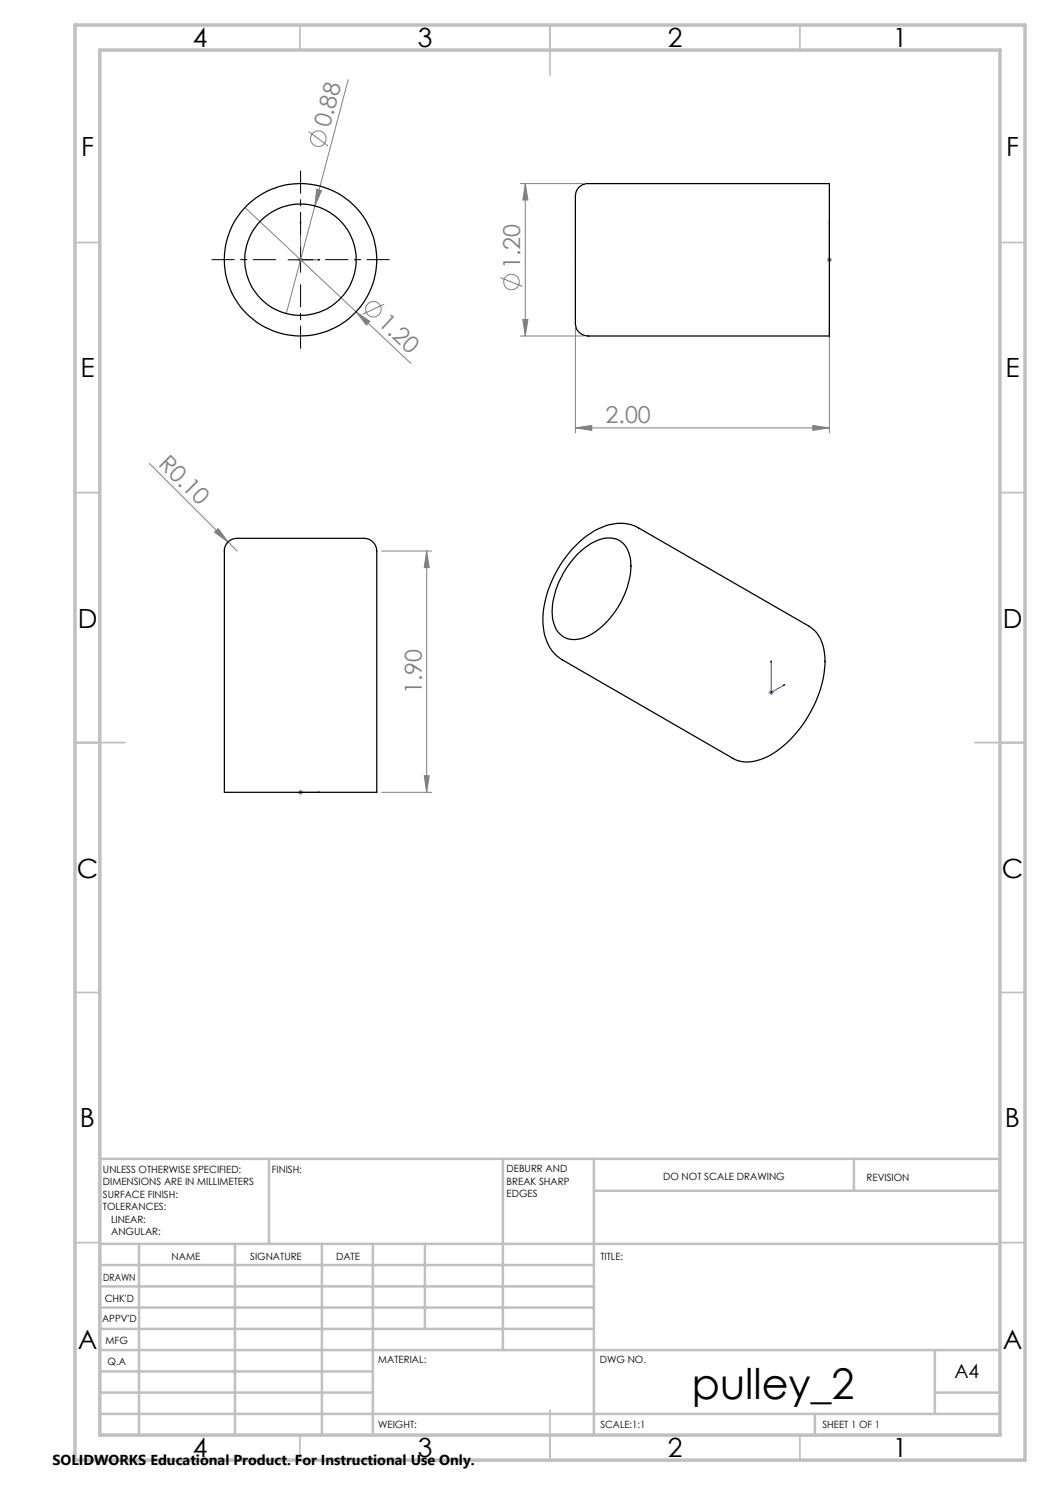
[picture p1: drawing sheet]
<svg xmlns="http://www.w3.org/2000/svg" width="210mm" height="297mm" viewBox="0 0 210 297" stroke-linecap="round" stroke-linejoin="round" font-family="sans-serif">
<g fill="none" stroke="#808080" stroke-width=".2">
<path d="M69.6 15.9l-6.6 25.3M61.7 26.3l3.9 2.9M63.3 37.8l1 .3-1.3 3.1zM104.1 36.7h12.5M105.1 36.7l.5 3.3h-1zM105.1 36.7v30.5M49 41.5l22.2 20.9M59.6 52h1M59.8 51.6l.7 .7M60.1 51.4v1.1M60.5 51.6l-.7 .7M63 41.2l-5.7 21.5"/>
<path d="M100.1 55.5l4.4 1.8M165.4 52h1M165.5 51.6l.7 .7M165.9 51.4v1.1M166.2 51.6l-.7 .7M71.2 62.4l2.8 1.9-.7 .7zM71.2 62.4l11 10.3M76.8 60.9l-4.3 2M104.1 67.2h12.5M104.6 63.9h1l-.5 3.3zM115.1 65.6v21M165.9 64.1v22.5"/>
<path d="M29.9 92.7l17.5 17.5M115.1 85.6l3.3-.5v1zM115.1 85.6h50.8M162.6 85.1l3.3 .5-3.3 .5zM42.9 106.4l.7-.7 2 2.7zM76.3 110.2h10M85.3 110.2l.5 3.3h-1zM85.3 110.2v48.3M153.7 138.5h1M153.9 138.1l.7 .7M154.2 138v1M154.6 138.1l-.7 .7"/>
<path d="M59.6 158.5h1M59.8 158.1l.7 .7M60.1 158v1M60.5 158.1l-.7 .7M76.3 158.5h10M84.8 155.1h1l-.5 3.4z"/>
<circle cx="63.7" cy="27.7" r="1.57"/>
<circle cx="102.3" cy="56.4" r="1.55"/>
<circle cx="74.7" cy="61.9" r="1.56"/>
</g>
<g fill="none" stroke="#00f" stroke-width=".2">
<path d="M60.1 44.2l.1 .4h-.2zM60.1 44.2v7.8h3.9M63.6 51.9l.4 .1h-.4zM165.9 51.9v.1zM165.9 44.2v.4v-.4M165.9 44.2v7.8M165.9 52h.1M154.2 132.1l.1 .3-.1 .1zM154.2 132.1v6.4l2.8-1.6M156.7 137l.3-.1-.3 .2zM60 158.5h.2zM60.1 158.5h.1"/>
<path d="M60.1 158.5h3.9M64 158.5h-.4h.4"/>
</g>
<path d="M55.1 51.9h-12.7M60.1 46.9v-12.7M60.1 56.9v12.8M65.1 51.9h12.8" fill="none" stroke="#000" stroke-width=".2" stroke-dasharray="15.2 1.3 1.3 1.3" stroke-dashoffset="10.8"/>
<path d="M57.6 52h5M60.1 49.5v5" fill="none" stroke="#000" stroke-width=".2"/>
<g fill="none" stroke="#c0c0c0" stroke-width=".35">
<path d="M60 5v5M110 5v10M160 5v5M15 48.5h5M200 48.5h5M15 98.5h5M200 98.5h5M15 148.5h10M195 148.5h10M15 198.5h5M200 198.5h5M15 248.5h5"/>
<path d="M200 248.5h5M60 287v5M110 282v10M160 287v5"/>
</g>
<g fill="none" stroke="#c0c0c0" stroke-width=".5">
<path d="M53.8 231.8v17M100.6 231.8v38.2M118.8 231.8v55.2M118.8 238.2h81.2M170.8 231.8v6.4M200 231.8h-180v55.2M20 248.8h180M20 257.3h98.8M20 253h98.8M27.8 248.8v38.2M47 248.8v38.2M64.4 248.8v38.2"/>
<path d="M74.6 248.8v38.2M85 248.8v17M20 265.8h98.8M20 261.5h98.8M20 278.5h54.6M20 274.3h54.6M20 270h180M187 278.5h13M187 270v12.8M20 282.8h180M163 282.8v4.2"/>
</g>
<path d="M15 5h190v287h-190zM20 10h180v277h-180z" fill="none" stroke="#c0c0c0" stroke-width=".7"/>
<g fill="#00f">
<path d="M63.6 51.9l.4 .1h-.4zM60.1 44.2l.1 .4h-.2z"/>
<path d="M63.6 158.5h.4zM60 158.5h.2z"/>
<path d="M156.7 137l.3-.1-.3 .2zM154.2 132.1l.1 .3-.1 .1zM165.9 51.9v.1zM165.9 44.2v.4z"/>
</g>
<g fill="#808080">
<path d="M42.9 106.4l.7-.7 2 2.7z"/>
<path d="M63.3 37.8l1 .3-1.3 3.1z"/>
<path d="M71.2 62.4l2.8 1.9-.7 .7z"/>
<path d="M162.6 85.1l3.3 .5-3.3 .5zM115.1 85.6l3.3-.5v1z"/>
<path d="M104.6 63.9h1l-.5 3.3zM105.1 36.7l.5 3.3h-1zM84.8 155.1h1l-.5 3.4zM85.3 110.2l.5 3.3h-1z"/>
</g>
<g fill="none" stroke="#000" stroke-width=".25">
<path d="M115.7 37.6l.9-.7 .7-.2h48.6v30.5h-48.3a2.93 2.93 0 0 1-2.5-3.7v-20a23.7 23.7 0 0 1 .2-5.3zM45.5 108.5a3.8 3.8 0 0 1 3-.8h20.6a18.4 18.4 0 0 1 4.7 .2 2.63 2.63 0 0 1 1.6 2.3v48.3h-30.5v-48.6l.2-.8zM115.4 108.9a12.8 12.8 0 0 1 9.3-4.2l1.6 .2 1.4 .7 34.2 19.7a7.3 7.3 0 0 1 3.1 6.3 23.5 23.5 0 0 1-11.5 19.7 7.5 7.5 0 0 1-6.9 .4l-34.1-19.7a8.8 8.8 0 0 1-3.9-8.1 22.6 22.6 0 0 1 6.8-15zM115.6 110.8a8.9 8.9 0 0 1 6.8-3.2 4.3 4.3 0 0 1 3.6 3.9 16.1 16.1 0 0 1-4.5 12.7 9.7 9.7 0 0 1-6.8 3.7 4.4 4.4 0 0 1-4.1-3.9 16.2 16.2 0 0 1 4.5-12.7z"/>
<circle cx="60.1" cy="52" r="11.1"/>
<circle cx="60.1" cy="52" r="15.2"/>
</g>
<text font-size="8.5" x="138.4" y="279.7">pulley_2</text>
<g font-size="5.3">
<text x="38.5" y="9.5">4</text>
<text x="83.5" y="9.5">3</text>
<text x="133.6" y="9.5">2</text>
<text x="178.6" y="9.5">1</text>
<text x="16.2" y="31.2">F</text>
<text x="201.2" y="31.2">F</text>
<text x="16.1" y="75.5">E</text>
<text x="201.1" y="75.5">E</text>
<text x="15.5" y="125.5">D</text>
<text x="200.5" y="125.5">D</text>
<text x="15.4" y="175.5">C</text>
<text x="200.4" y="175.5">C</text>
<text x="16" y="225.5">B</text>
<text x="201" y="225.5">B</text>
<text x="15.5" y="269.7">A</text>
<text x="200.5" y="269.7">A</text>
<text x="38.5" y="291.5">4</text>
<text x="83.5" y="291.5">3</text>
<text x="133.6" y="291.5">2</text>
<text x="178.6" y="291.5">1</text>
</g>
<g font-size="4.7" fill="#808080">
<text x="66" y="25.7" transform="rotate(-75 66 25.7)">0.88</text>
<text x="104" y="53.8" transform="rotate(-90 104 53.8)">1.20</text>
<text x="75.4" y="64.8" transform="rotate(43 75.4 64.8)">1.20</text>
<text x="121.1" y="84.5">2.00</text>
<text x="31.5" y="92.9" transform="rotate(45 31.5 92.9)">R0.10</text>
<text x="84.3" y="138.8" transform="rotate(-90 84.3 138.8)">1.90</text>
</g>
<text font-size="3.9" x="190.9" y="275.5">A4</text>
<text font-size="2.9" x="10.5" y="292.9">SOLIDWORKS Educational Product. For Instructional Use Only.</text>
<g font-size="2">
<text x="20.6" y="234.6">UNLESS OTHERWISE SPECIFIED:</text>
<text x="20.6" y="237.1">DIMENSIONS ARE IN MILLIMETERS</text>
<text x="20.6" y="239.6">SURFACE FINISH:</text>
<text x="54.4" y="234.6">FINISH:</text>
<text x="101.3" y="234.5">DEBURR AND</text>
<text x="101.3" y="237">BREAK SHARP</text>
<text x="101.3" y="239.5">EDGES</text>
<text x="132.6" y="236">DO NOT SCALE DRAWING</text>
<text x="173.3" y="236.2">REVISION</text>
<text x="20.6" y="242.1">TOLERANCES:</text>
<text x="22.2" y="244.6">LINEAR:</text>
<text x="22.2" y="247.1">ANGULAR:</text>
<text x="34.3" y="252">NAME</text>
<text x="50" y="251.9">SIGNATURE</text>
<text x="67.2" y="251.9">DATE</text>
<text x="120.1" y="251.9">TITLE:</text>
<text x="20.6" y="256.1">DRAWN</text>
<text x="20.9" y="260.3">CHK'D</text>
<text x="20.4" y="264.4">APPV'D</text>
<text x="21.1" y="268.8">MFG</text>
<text x="21.5" y="273">Q.A</text>
<text x="75.6" y="272.5">MATERIAL:</text>
<text x="120" y="272.5">DWG NO.</text>
<text x="75.6" y="285.5">WEIGHT:</text>
<text x="120.1" y="285.6">SCALE:1:1</text>
<text x="164.5" y="285.6">SHEET 1 OF 1</text>
</g>
</svg>
